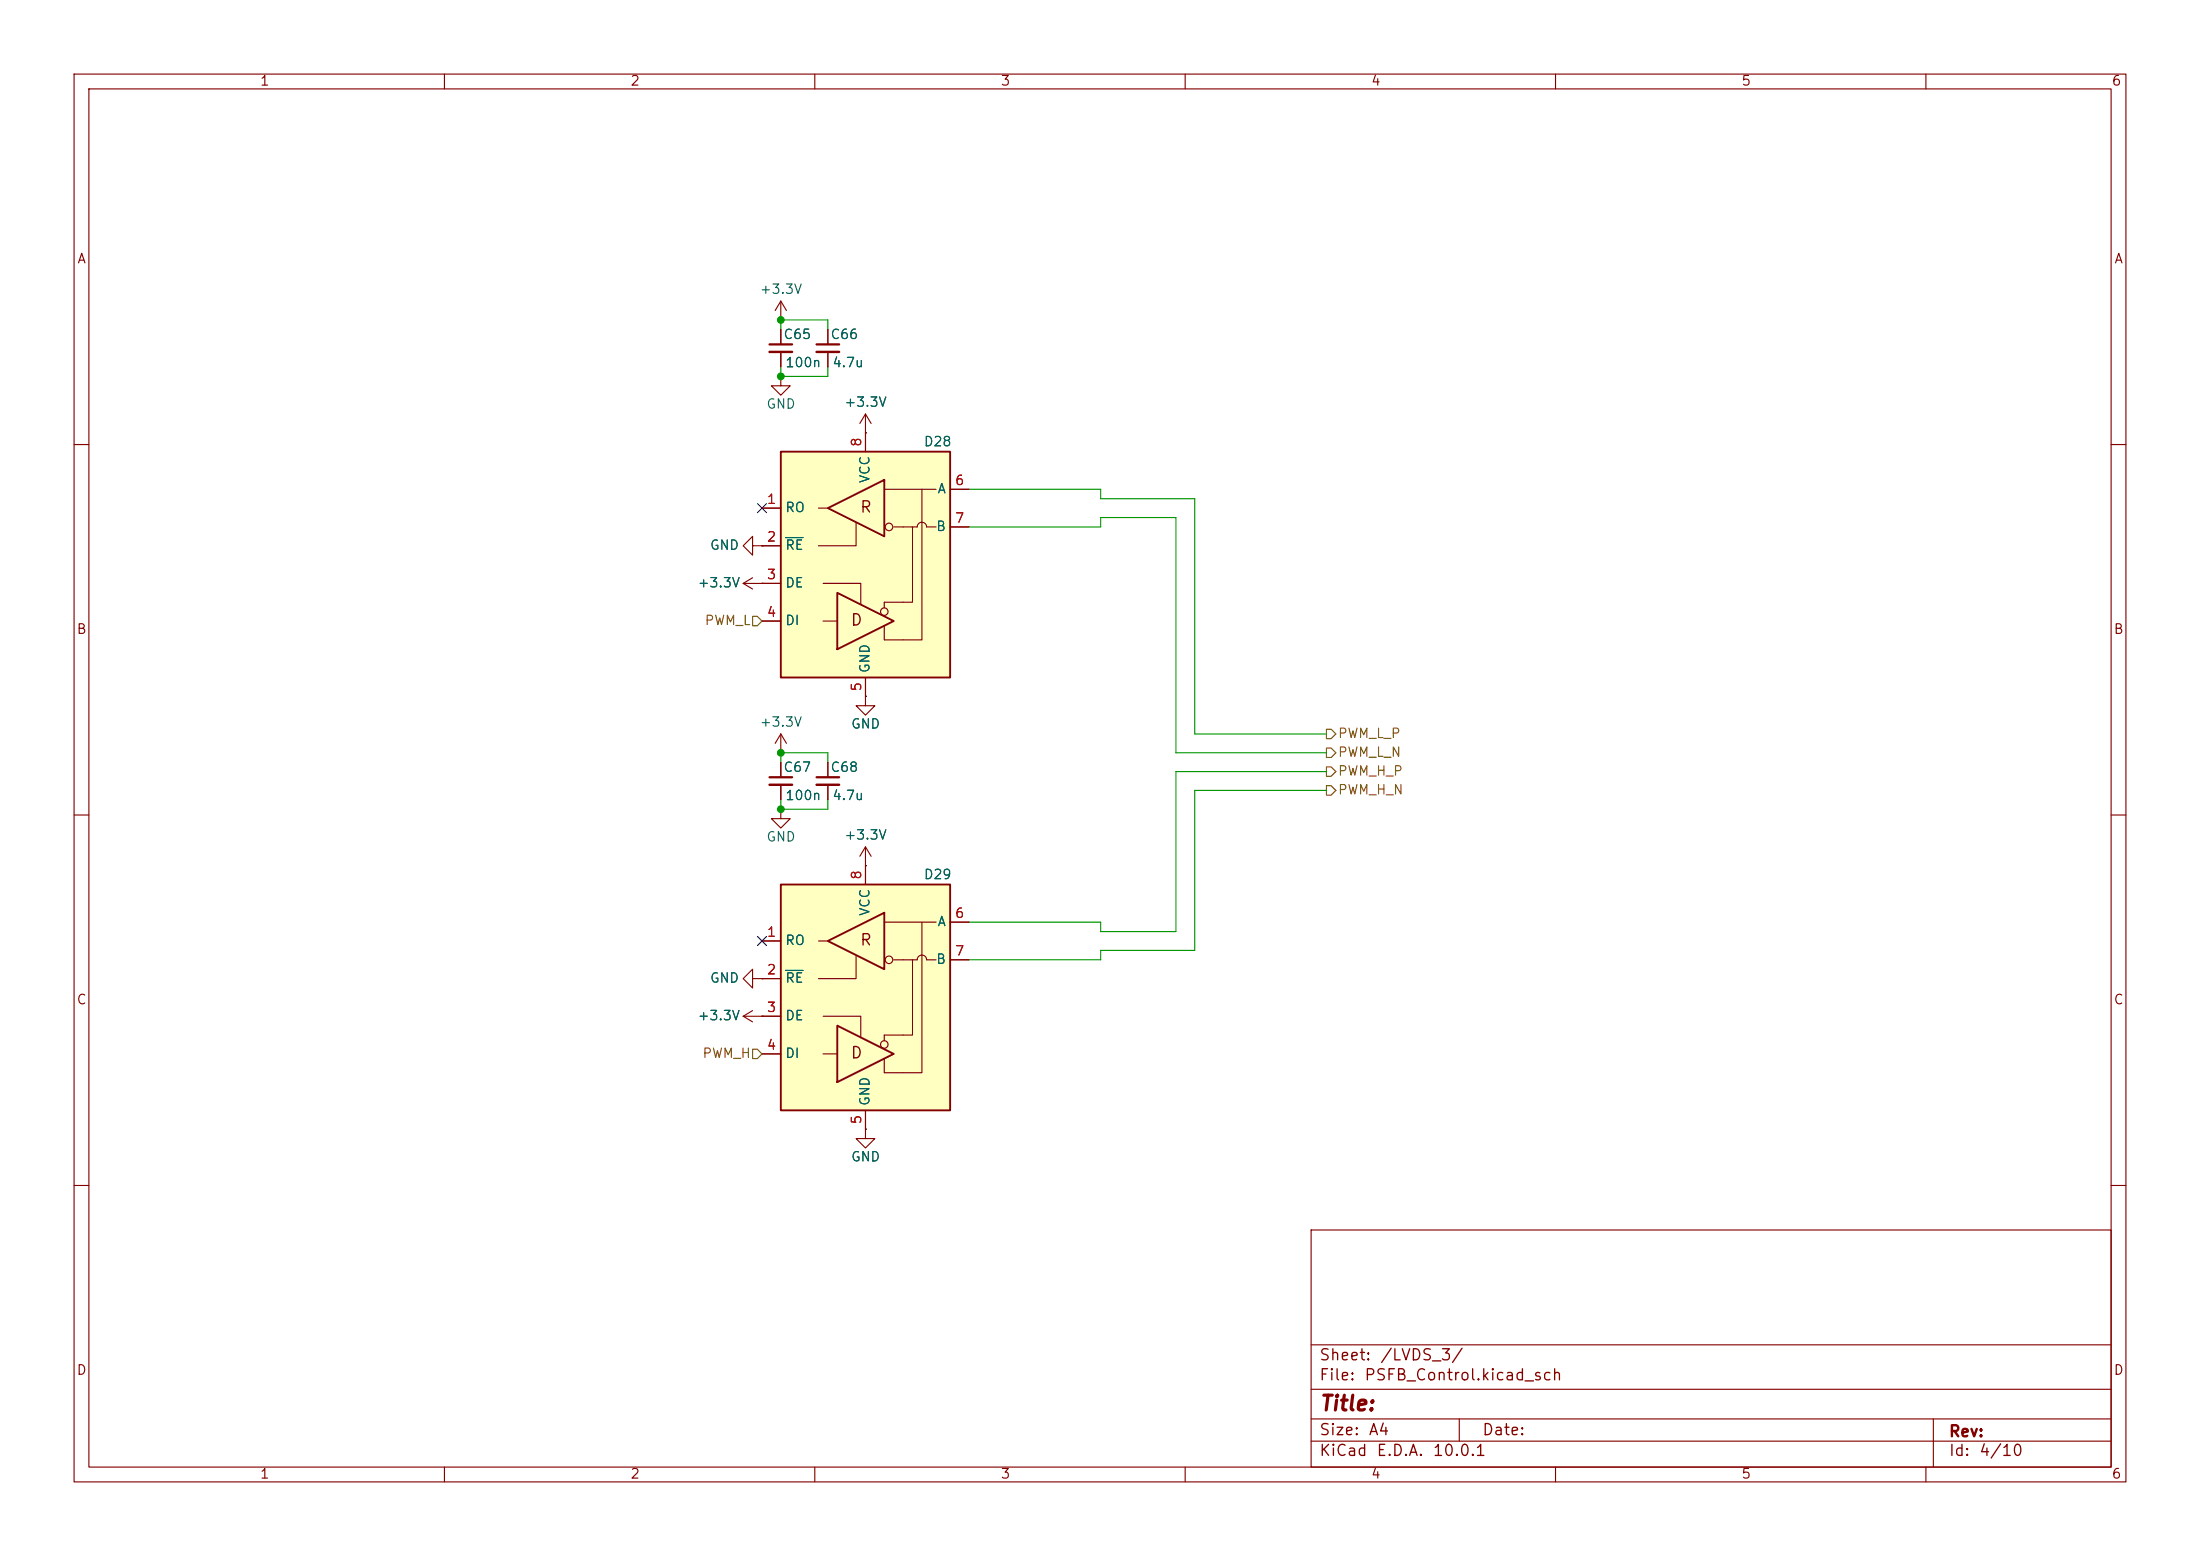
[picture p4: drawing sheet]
<svg xmlns="http://www.w3.org/2000/svg" width="297mm" height="210mm" viewBox="0 0 297 210" stroke-linecap="round" stroke-linejoin="round" font-family="sans-serif">
<g fill="none" stroke="#840000" stroke-width=".15">
<path d="M10 10h277v190h-277zM12 12h273v186h-273zM60 10v2M110 10v2M160 10v2M210 10v2M260 10v2M10 60h2M285 60h2M10 110h2M285 110h2M101.6 132.1v-1.3l-1.3 1.3 1.3 1.3v-1.3h1.3"/>
<path d="M102.9 132.1h.1M10 160h2M177 166h108v32h-108zM285 160h2M60 198v2M110 198v2M160 198v2M177 194.5h108M177 191.5h108M177 187.5h108M177 181.5h108M197 191.5v3"/>
<path d="M210 198v2M260 198v2M261 191.5v6.5"/>
</g>
<path d="M105.4 119.4h22.9v30.5h-22.9z" fill="#ffffc2"/>
<g fill="none" stroke="#840000" stroke-width=".15">
<path d="M105.4 43.2h.1M105.4 50.8v1.3h1.3l-1.3 1.2-1.3-1.2h1.3M105.4 50.8h.1M105.4 40.6l-.8 1.3M105.4 40.6l.8 1.3M105.4 40.6v2.6M116.8 58.4h.1M116.8 55.9v2.5M116.8 55.9l-.7 1.3M116.8 55.9l.8 1.3M100.3 78.7l1.3 .8M100.3 78.7h2.6"/>
<path d="M101.6 73.7v-1.3l-1.3 1.3 1.3 1.2v-1.2h1.3M101.6 78l-1.3 .7M102.9 78.7h.1M102.9 73.7h.1M105.4 99.1v2.5M105.4 99.1l-.8 1.2M105.4 99.1l.8 1.2M116.8 94v1.3h1.3l-1.3 1.2-1.2-1.2h1.2M116.8 94h.1M105.4 109.2v1.3h1.3l-1.3 1.3-1.3-1.3h1.3M105.4 109.2h.1M105.4 101.6h.1"/>
<path d="M105.4 102.9v2M105.4 105.9v2.1M111.8 102.9v2M111.8 105.9v2.1M116.8 116.8h.1M116.8 114.3v5.1M116.8 114.3l-.7 1.3M116.8 114.3l.8 1.3M100.3 137.2h5.1M100.3 137.2l1.3 .7M101.6 136.4l-1.3 .8M102.9 137.2h.1"/>
<path d="M102.9 127h2.5M102.9 132.1h2.5M110.5 127h1.3M111.1 137.2h5.1v2.8M115.6 129v3.1h-5.1M119.4 124.5h7M120.6 129.5h2.6v10.2h-3.8v.8M123.2 129.5h.6a.63 .63 0 0 1 .7-.6 .63 .63 0 0 1 .6 .6h1.3M124.5 124.5v20.3h-5.1v-1.9M128.3 129.5h2.5M128.3 124.5h2.5M102.9 142.2h2.5"/>
<path d="M111.1 142.2h1.9M116.8 152.4v1.3h1.3l-1.3 1.2-1.2-1.2h1.2M116.8 152.4h.1M116.8 149.9v2.5"/>
<circle cx="120" cy="129.5" r=".51"/>
<circle cx="119.4" cy="141" r=".51"/>
</g>
<path d="M105.4 119.4h22.9v30.5h-22.9zM111.8 127l7.6-3.8v7.6zM113 138.4l7.6 3.8-7.6 3.9z" fill="none" stroke="#840000" stroke-width=".25"/>
<path d="M106 131h2.4" fill="none" stroke="#006464" stroke-width=".15"/>
<path d="M103.9 104.9h3M110.2 104.9h3.1" fill="none" stroke="#840000" stroke-width=".3"/>
<path d="M103.9 105.9h3M110.2 105.9h3.1" fill="none" stroke="#840000" stroke-width=".33"/>
<path d="M105.4 61h22.9v30.4h-22.9z" fill="#ffffc2"/>
<g fill="none" stroke="#840000" stroke-width=".15">
<path d="M105.4 44.5v2M105.4 47.5v2M111.8 44.5v2M111.8 47.5v2M116.8 58.4h.1M116.8 58.4v2.6M102.9 73.7h.1M102.9 78.7h.1M102.9 68.6h2.5M102.9 73.7h2.5M102.9 78.7h2.5M110.5 68.6h1.3"/>
<path d="M111.1 78.7h5.1v2.8M115.6 70.6v3.1h-5.1M119.4 66h7M120.6 71.1h2.6v10.2h-3.8v.7M123.2 71.1h.6a.63 .63 0 0 1 .7-.6 .63 .63 0 0 1 .6 .6h1.3M124.5 66v20.4h-5.1v-1.9M128.3 71.1h2.5M128.3 66h2.5M102.9 83.8h2.5M111.1 83.8h1.9M116.8 94h.1M116.8 91.4v2.6"/>
<path d="M105.4 102.9v2M105.4 105.9v2.1M111.8 102.9v2M111.8 105.9v2.1M116.8 116.8h.1M116.8 116.8v2.6M102.9 132.1h.1M102.9 137.2h.1M102.9 127h2.5M102.9 132.1h2.5M102.9 137.2h2.5M128.3 124.5h2.5"/>
<path d="M128.3 129.5h2.5M102.9 142.2h2.5M116.8 152.4h.1M116.8 149.9v2.5"/>
<circle cx="120" cy="71.1" r=".51"/>
<circle cx="119.4" cy="82.6" r=".51"/>
</g>
<path d="M105.4 61h22.9v30.4h-22.9zM111.8 68.6l7.6-3.8v7.6zM113 80l7.6 3.8-7.6 3.8z" fill="none" stroke="#840000" stroke-width=".25"/>
<path d="M106 72.6h2.4M106 131h2.4" fill="none" stroke="#006464" stroke-width=".15"/>
<path d="M103.9 46.5h3M110.2 46.5h3.1" fill="none" stroke="#840000" stroke-width=".3"/>
<path d="M103.9 47.5h3M110.2 47.5h3.1" fill="none" stroke="#840000" stroke-width=".33"/>
<path d="M101.6 83.2h.6l.7 .6-.7 .7h-.6zM179.1 98.4h.6l.6 .7-.6 .6h-.6zM179.1 106h.6l.6 .7-.6 .6h-.6zM179.1 101h.6l.6 .6-.6 .6h-.6zM179.1 103.5h.6l.6 .6-.6 .7h-.6zM101.6 141.6h.6l.7 .6-.7 .7h-.6z" fill="none" stroke="#725600" stroke-width=".15"/>
<path d="M105.4 44.5v-1.3h6.4v1.3M105.4 49.5v1.3h6.4v-1.3M130.8 66h17.8v1.3h12.7v31.8h17.8M130.8 71.1h17.8v-1.2h10.1v31.7h20.4M105.4 102.9v-1.3h6.4v1.3M105.4 108v1.2h6.4v-1.2M179.1 104.1h-20.4v21.6h-10.1v-1.2h-17.8M179.1 106.7h-17.8v21.6h-12.7v1.2h-17.8" fill="none" stroke="#009600" stroke-width=".15"/>
<path d="M102.3 68l1.2 1.2M103.5 68l-1.2 1.2M102.3 126.4l1.2 1.2M103.5 126.4l-1.2 1.2" fill="none" stroke="#000084" stroke-width=".15"/>
<g fill="#009600" stroke="#009600" stroke-width=".14">
<circle cx="105.4" cy="109.2" r=".46"/>
<circle cx="105.4" cy="101.6" r=".46"/>
<circle cx="105.4" cy="50.8" r=".46"/>
<circle cx="105.4" cy="43.2" r=".46"/>
</g>
<text font-size="2" fill="#840000" x="178" y="190.9">Title:</text>
<g font-size="1.5" fill="#840000">
<text x="116" y="69.6">R</text>
<text x="114.7" y="84.8">D</text>
<text x="116" y="128">R</text>
<text x="114.7" y="143.2">D</text>
<text x="178" y="184">Sheet:</text>
<text x="186.2" y="184">/LVDS_3/</text>
<text x="178" y="186.7">File:</text>
<text x="184.1" y="186.7">PSFB_Control.kicad_sch</text>
<text x="178" y="196.9">KiCad</text>
<text x="178" y="194.1">Size:</text>
<text x="184.7" y="194.1">A4</text>
<text x="185.7" y="196.9">E.D.A.</text>
<text x="193.3" y="196.9">10.0.1</text>
<text x="200" y="194.1">Date:</text>
<text x="263" y="194.3">Rev:</text>
<text x="263" y="196.9">Id:</text>
<text x="267.1" y="196.9">4/10</text>
</g>
<g font-size="1.3" fill="#840000">
<text x="35" y="11.9">1</text>
<text x="85" y="11.9">2</text>
<text x="135" y="11.9">3</text>
<text x="185" y="11.9">4</text>
<text x="235" y="11.9">5</text>
<text x="285" y="11.9">6</text>
<text x="10.3" y="35.9">A</text>
<text x="285.3" y="35.9">A</text>
<text x="10.3" y="85.9">B</text>
<text x="285.3" y="85.9">B</text>
<text x="10.3" y="135.9">C</text>
<text x="285.3" y="135.9">C</text>
<text x="10.3" y="185.9">D</text>
<text x="285.3" y="185.9">D</text>
<text x="35" y="199.9">1</text>
<text x="85" y="199.9">2</text>
<text x="135" y="199.9">3</text>
<text x="185" y="199.9">4</text>
<text x="235" y="199.9">5</text>
<text x="285" y="199.9">6</text>
</g>
<g font-size="1.3" fill="#006464">
<text x="102.5" y="40">+3.3V</text>
<text x="105.7" y="46.1">C65</text>
<text x="112" y="46.1">C66</text>
<text x="105.9" y="49.9">100n</text>
<text x="112.3" y="49.9">4.7u</text>
<text x="103.4" y="55.5">GND</text>
<text x="113.9" y="55.2">+3.3V</text>
<text x="117.7" y="65.3" transform="rotate(-90 117.7 65.3)">VCC</text>
<text x="124.6" y="60.6">D28</text>
<text x="105.9" y="69.4">RO</text>
<text x="126.3" y="72">B</text>
<text x="126.5" y="66.9">A</text>
<text x="95.8" y="74.5">GND</text>
<text x="105.9" y="74.5">RE</text>
<text x="94.1" y="79.6">+3.3V</text>
<text x="105.9" y="79.6">DE</text>
<text x="105.9" y="84.7">DI</text>
<text x="117.7" y="90.9" transform="rotate(-90 117.7 90.9)">GND</text>
<text x="102.5" y="98.4">+3.3V</text>
<text x="114.8" y="98.7">GND</text>
<text x="105.7" y="104.5">C67</text>
<text x="112" y="104.5">C68</text>
<text x="103.4" y="113.9">GND</text>
<text x="105.9" y="108.3">100n</text>
<text x="112.3" y="108.3">4.7u</text>
<text x="113.9" y="113.6">+3.3V</text>
<text x="124.6" y="119">D29</text>
<text x="117.7" y="123.7" transform="rotate(-90 117.7 123.7)">VCC</text>
<text x="126.5" y="125.3">A</text>
<text x="105.9" y="127.9">RO</text>
<text x="126.3" y="130.4">B</text>
<text x="95.8" y="132.9">GND</text>
<text x="105.9" y="132.9">RE</text>
<text x="94.1" y="138">+3.3V</text>
<text x="105.9" y="138">DE</text>
<text x="105.9" y="143.1">DI</text>
<text x="117.7" y="149.4" transform="rotate(-90 117.7 149.4)">GND</text>
<text x="114.8" y="157.1">GND</text>
</g>
<g font-size="1.3" fill="#a90000">
<text x="116.6" y="60.4" transform="rotate(-90 116.6 60.4)">8</text>
<text x="128.8" y="65.8">6</text>
<text x="103.4" y="68.3">1</text>
<text x="128.8" y="70.9">7</text>
<text x="103.4" y="73.4">2</text>
<text x="103.4" y="78.5">3</text>
<text x="103.4" y="83.6">4</text>
<text x="116.6" y="93.4" transform="rotate(-90 116.6 93.4)">5</text>
<text x="116.6" y="118.8" transform="rotate(-90 116.6 118.8)">8</text>
<text x="128.8" y="124.2">6</text>
<text x="103.4" y="126.7">1</text>
<text x="103.4" y="131.8">2</text>
<text x="128.8" y="129.3">7</text>
<text x="103.4" y="136.9">3</text>
<text x="103.4" y="142">4</text>
<text x="116.6" y="151.8" transform="rotate(-90 116.6 151.8)">5</text>
</g>
<g font-size="1.3" fill="#725600">
<text x="95" y="84.7">PWM_L</text>
<text x="180.5" y="99.9">PWM_L_P</text>
<text x="180.5" y="107.5">PWM_H_N</text>
<text x="180.5" y="102.5">PWM_L_N</text>
<text x="180.5" y="105">PWM_H_P</text>
<text x="94.7" y="143.1">PWM_H</text>
</g>
</svg>
